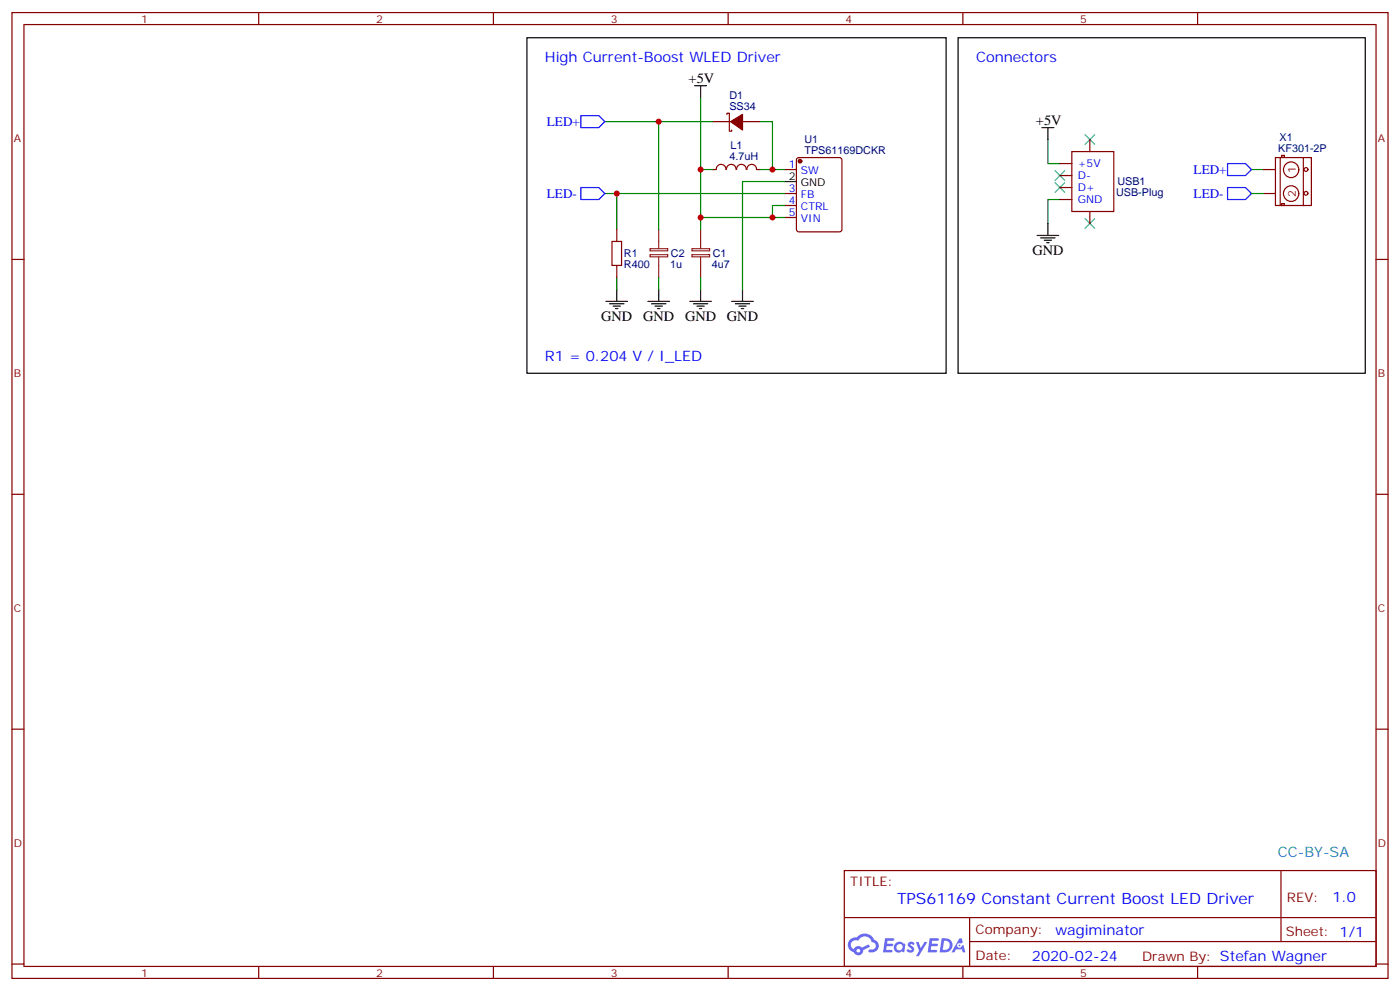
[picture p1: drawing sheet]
<svg xmlns="http://www.w3.org/2000/svg" width="412mm" height="292mm" viewBox="0 0 412 292" stroke-linecap="round" stroke-linejoin="round" font-family="sans-serif">
<g fill="none" stroke="#870000" stroke-width=".35">
<path d="M3.5 3.7h405.4v284.3h-405.4zM7.1 7.2h398.2v277.3h-398.2zM76.2 3.7v3.5M145.3 3.7v3.5M214.5 3.7v3.5M283.6 3.7v3.5M352.8 3.7v3.5M3.5 76.4h3.6M405.3 76.4h3.6M3.5 145.5h3.6M405.3 145.5h3.6M3.5 214.7h3.6"/>
<path d="M405.3 214.7h3.6M248.7 256.3h156.6v28.2h-156.6zM377.3 256.3v20.9M248.7 270.1h156.5M285.6 277.2h119.6M285.6 270.1v14.2M3.5 283.8h3.6M76.2 284.5v3.5M145.3 284.5v3.5M214.5 284.5v3.5M283.6 284.5v3.5M352.8 284.5v3.5"/>
<path d="M405.3 283.8h3.6"/>
</g>
<g fill="#5487ff">
<path d="M267.7 277.5a1.22 1.22 0 0 1 1.7 .2l-.4 .6a.47 .47 0 0 0-.3-.4 .47 .47 0 0 0-.5 .2l.1 .2a1.14 1.14 0 0 1 .8 1.8 1.14 1.14 0 0 1-1.9 0l-.2-.2 .5-.6 .7 .5a.29 .29 0 0 0 .3-.3 .29 .29 0 0 0-.2-.3 1.04 1.04 0 0 1-.6-1.7z"/>
<path d="M260.7 276.2h2.4l.3 .2-.2 .5-1.8 .1-.1 .8h1.5l.3 .4-.3 .4h-1.6l-.2 1.1h1.7l.2 .3-.2 .3-2.6 .1z"/>
<path d="M273.8 276.2h2.4l.3 .2-.1 .5-1.8 .1-.2 .8h1.6l.3 .4-.4 .4-1.6-.1-.1 1.1 1.7 .1 .2 .3-.2 .3-2.6 .1z"/>
<path d="M282.6 276.2h.7l.3 1.3-.6 .3a.69 .69 0 0 0-1 .3 .69 .69 0 0 0 .4 .9 .69 .69 0 0 0 .9-.6l.5-.2 .6 2.2h-.8l-.2-.9h-1.8l-.5 .9h-.8z"/>
<path d="M269.8 277.3h.8l.6 1.8 1.1-1.8h.9l-2.6 4.2h-.8l.9-1.5z"/>
<path d="M277.4 276.2l-.6 4.2h1.3a2.11 2.11 0 0 0 2.5-2.1 2.11 2.11 0 0 0-2.5-2.1zM278.1 277a1.39 1.39 0 0 1 1.7 1.4 1.39 1.39 0 0 1-1.8 1.2h-.3z"/>
<path d="M263.7 277.8a1.54 1.54 0 0 0-.1 2.2 1.54 1.54 0 0 0 2.2 .1l.6 .3 .3-2.3-.2-.3h-.4a1.49 1.49 0 0 0-2.4 0zM264 278.8a.94 .94 0 0 1 1.8 0 .94 .94 0 0 1-1.8 0z"/>
<path d="M250.4 276.6a2.18 2.18 0 0 0 1.1 3.7 1.44 1.44 0 0 0 1.6 .9 1.44 1.44 0 0 0 1.2-1.4l2-1.1-.5-.7-1.9 1a1.47 1.47 0 0 0-2.4 .4 1.39 1.39 0 0 1-.7-1.9 1.39 1.39 0 0 1 2-.5 2.12 2.12 0 0 1 2.2-1.3 2.12 2.12 0 0 1 1.9 1.7 1.14 1.14 0 0 1 1.1 1.4 1.14 1.14 0 0 1-1.7 .7 .43 .43 0 0 0-.5 .4 .43 .43 0 0 0 .4 .5 1.98 1.98 0 0 0 2.5-1.2 1.98 1.98 0 0 0-1.2-2.6 3.1 3.1 0 0 0-5.3-.6l-.9 .1zM252.3 279.9a.55 .55 0 0 1 1.1 0 .55 .55 0 0 1-1.1 0z"/>
<circle cx="282.6" cy="278.3" r=".26"/>
</g>
<g fill="none" stroke="#870000" stroke-width=".35">
<path d="M231.1 49.9h3.5M231.1 57h3.5M234.8 46.6l.5-.2h12l.6 .4 .1 20.8-.5 .6-12.2 .1-.6-.5-.1-20.7zM375.7 46.4h10.6v14.1h-10.6zM377.1 46.4v14.1M377.5 45.7h.8v.6h-.8zM377.5 59.9h.8v.6h-.8zM383.9 46.4v14.1M231.1 60.5h3.5M231.1 64h3.5"/>
<circle cx="380.3" cy="50" r="2.28"/>
<circle cx="380.3" cy="57" r="2.28"/>
<circle cx="384.7" cy="49.9" r=".56"/>
<circle cx="384.7" cy="56.9" r=".56"/>
</g>
<circle cx="235.7" cy="47.4" r=".53" fill="#870000" stroke="#870000" stroke-width=".35"/>
<path d="M306.9 37.6h3.5M308.7 37.6v3.5M231.1 53.4h3.5M305.5 69.3h6.4M306.6 70h4.2M307.6 70.7h2.1M308.3 71.4h.7M308.7 65.8v3.5" fill="none" stroke="#000" stroke-width=".35"/>
<path d="M308.7 41.1v7.1h3.5M312.2 58.7h-3.5v7.1M368.7 49.9h3.5" fill="none" stroke="#008700" stroke-width=".35"/>
<path d="M361.6 48.2h5.3l1.8 1.7-1.8 1.8h-5.3z" fill="none" stroke="#00f" stroke-width=".35"/>
<path d="M372.2 49.9h3.5M372.2 57h3.5" fill="none" stroke="#800000" stroke-width=".35"/>
<path d="M319.6 39.7l2.8 2.8M322.4 39.7l-2.8 2.8M310.8 50.3l2.8 2.8M310.8 53.8l2.8 2.8M313.6 50.3l-2.8 2.8M313.6 53.8l-2.8 2.8M319.6 64.4l2.8 2.8M322.4 64.4l-2.8 2.8" fill="none" stroke="#3c3" stroke-width=".35"/>
<path d="M315.7 44.6h12.4v17.7h-12.4z" fill="#fff" stroke="#870000" stroke-width=".35"/>
<g fill="none" stroke="#870000" stroke-width=".35">
<path d="M209.9 35.8h5.3M214.1 33.7v-.4h.7v5.3h.7v-.3M218.7 35.8h5.3M213.8 49.9a1.41 1.41 0 0 0-1.4-1.5 1.41 1.41 0 0 0-1.4 1.5h-1.1M214 49.9a1.41 1.41 0 0 1 1.4-1.5 1.41 1.41 0 0 1 1.4 1.5M217 49.9a1.41 1.41 0 0 1 1.4-1.5 1.41 1.41 0 0 1 1.4 1.5M220 49.9a1.41 1.41 0 0 1 1.4-1.5 1.41 1.41 0 0 1 1.4 1.5M223 49.9h1M312.2 48.2h3.5M312.2 51.7h3.5M312.2 55.2h3.5M312.2 58.7h3.5"/>
<path d="M321 41.1v3.5M181.7 67.6v3.5M181.7 78.1v3.6M321 62.3v3.5"/>
</g>
<path d="M191.5 75h5.2v.6h-5.2zM191.5 73.2h5.2v.6h-5.2zM194 67.6v5.6M194 75.7v6M203.8 75h5.2v.6h-5.2zM203.8 73.2h5.2v.6h-5.2zM206.4 67.6v5.6M206.4 75.7v6" fill="none" stroke="#8c2424" stroke-width=".35"/>
<path d="M215.2 35.8l3.5-2.1v4.6z" fill="#870000" stroke="#870000" stroke-width=".35"/>
<g fill="none" stroke="#008700" stroke-width=".35">
<path d="M178.2 35.8h15.8M206.4 28.8v35.2h24.7M209.9 35.8h-15.9v31.8M224 35.8h3.5v14.1M178.2 57h52.9M181.7 57v10.6M206.4 49.9h3.5M224 49.9h7.1M231.1 53.4h-12.4v31.8M368.7 57h3.5M206.4 64v3.6M231.1 60.5h-3.6v3.5"/>
<path d="M181.7 81.7v3.5M194 81.7v3.5M206.4 81.7v3.5"/>
</g>
<g fill="none" stroke="#000" stroke-width=".35">
<path d="M155.2 11.1h123.5v98.8h-123.5zM282.2 11.1h120v98.8h-120zM204.6 25.2h3.5M206.4 25.2v3.6M178.5 88.7h6.4M179.6 89.4h4.2M180.6 90.1h2.1M181.3 90.8h.7M181.7 85.2v3.5M190.9 88.7h6.3M191.9 89.4h4.2M193 90.1h2.1"/>
<path d="M193.7 90.8h.7M194 85.2v3.5M203.2 88.7h6.3M204.3 89.4h4.2M205.3 90.1h2.1M206 90.8h.7M206.4 85.2v3.5M215.5 88.7h6.4M216.6 89.4h4.2M217.7 90.1h2.1M218.4 90.8h.7M218.7 85.2v3.5"/>
</g>
<path d="M171.1 34h5.3l1.8 1.8-1.8 1.8h-5.3zM171.1 55.2h5.3l1.8 1.8-1.8 1.7h-5.3zM361.6 55.2h5.3l1.8 1.8-1.8 1.7h-5.3z" fill="none" stroke="#00f" stroke-width=".35"/>
<path d="M180.3 71.1h2.8v7h-2.8z" fill="none" stroke="#a10000" stroke-width=".35"/>
<g fill="#c00">
<circle cx="206.4" cy="64" r=".88"/>
<circle cx="181.7" cy="57" r=".88"/>
<circle cx="227.5" cy="49.9" r=".88"/>
<circle cx="194" cy="35.8" r=".88"/>
<circle cx="227.5" cy="64" r=".88"/>
<circle cx="206.4" cy="49.9" r=".88"/>
</g>
<text font-size="4.6" fill="#00f" x="264.2" y="266.2">TPS61169 Constant Current Boost LED Driver</text>
<g font-size="4.2" fill="#00f">
<text x="160.5" y="18.2">High Current-Boost WLED Driver</text>
<text x="287.5" y="18.2">Connectors</text>
<text x="160.5" y="106.4">R1 = 0.204 V / I_LED</text>
<text x="392.5" y="265.6">1.0</text>
<text x="310.9" y="275.1">wagiminator</text>
<text x="304" y="282.9">2020-02-24</text>
</g>
<g font-size="4.2">
<text x="202.8" y="24.5">+5V</text>
<text x="305.2" y="36.9">+5V</text>
<text x="304.1" y="75">GND</text>
<text x="177.1" y="94.4">GND</text>
<text x="189.4" y="94.4">GND</text>
<text x="201.8" y="94.4">GND</text>
<text x="214.1" y="94.4">GND</text>
</g>
<text font-size="4.2" fill="#0099b0" x="376.4" y="252.4">CC-BY-SA</text>
<g font-size="3.9" fill="#00f">
<text x="161.1" y="37.1">LED+</text>
<text x="351.6" y="51.2">LED+</text>
<text x="161.1" y="58.3">LED-</text>
<text x="351.6" y="58.3">LED-</text>
</g>
<g font-size="3.9" fill="#800">
<text x="250.5" y="260.9">TITLE:</text>
<text x="379.1" y="265.6">REV:</text>
<text x="287.4" y="275.1">Company:</text>
<text x="378.7" y="275.7">Sheet: 1/1</text>
<text x="287.4" y="282.8">Date:</text>
<text x="336.4" y="282.8">Drawn By: Stefan Wagner</text>
</g>
<g font-size="3.2" fill="#800">
<text x="41.6" y="6.7">1</text>
<text x="110.8" y="6.7">2</text>
<text x="179.9" y="6.7">3</text>
<text x="249.1" y="6.7">4</text>
<text x="318.2" y="6.7">5</text>
<text x="4.1" y="41.8">A</text>
<text x="405.9" y="41.8">A</text>
<text x="381.8" y="51" transform="rotate(-90 381.8 51)">1</text>
<text x="381.7" y="58.1" transform="rotate(-90 381.7 58.1)">2</text>
<text x="4.1" y="110.9">B</text>
<text x="405.9" y="110.9">B</text>
<text x="4.1" y="180.1">C</text>
<text x="405.9" y="180.1">C</text>
<text x="4.1" y="249.2">D</text>
<text x="405.9" y="249.2">D</text>
<text x="41.6" y="287.5">1</text>
<text x="110.8" y="287.5">2</text>
<text x="179.9" y="287.5">3</text>
<text x="249.1" y="287.5">4</text>
<text x="318.2" y="287.5">5</text>
</g>
<g font-size="3.2" fill="#000080">
<text x="214.9" y="29.1">D1</text>
<text x="214.9" y="32.3">SS34</text>
<text x="376.9" y="41.5">X1</text>
<text x="214.9" y="47.1">4.7uH</text>
<text x="215.2" y="43.9">L1</text>
<text x="237" y="45.2">TPS61169DCKR</text>
<text x="237" y="42">U1</text>
<text x="376.6" y="44.7">KF301-2P</text>
<text x="328.8" y="57.7">USB-Plug</text>
<text x="329.1" y="54.5">USB1</text>
<text x="183.8" y="75.8">R1</text>
<text x="197.6" y="75.7">C2</text>
<text x="210" y="75.7">C1</text>
<text x="183.8" y="78.9">R400</text>
<text x="197.4" y="79">1u</text>
<text x="209.7" y="79">4u7</text>
</g>
<g font-size="3.2" fill="#00f">
<text x="232.4" y="49.6">1</text>
<text x="235.9" y="51.3">SW</text>
<text x="317.5" y="49.2">+5V</text>
<text x="317.5" y="52.7">D-</text>
<text x="232.4" y="56.6">3</text>
<text x="235.9" y="58.4">FB</text>
<text x="317.5" y="56.3">D+</text>
<text x="317.5" y="59.8">GND</text>
<text x="232.4" y="60.1">4</text>
<text x="232.4" y="63.7">5</text>
<text x="235.9" y="61.9">CTRL</text>
<text x="235.9" y="65.4">VIN</text>
</g>
<g font-size="3.2">
<text x="232.4" y="53.1">2</text>
<text x="235.9" y="54.9">GND</text>
</g>
</svg>
